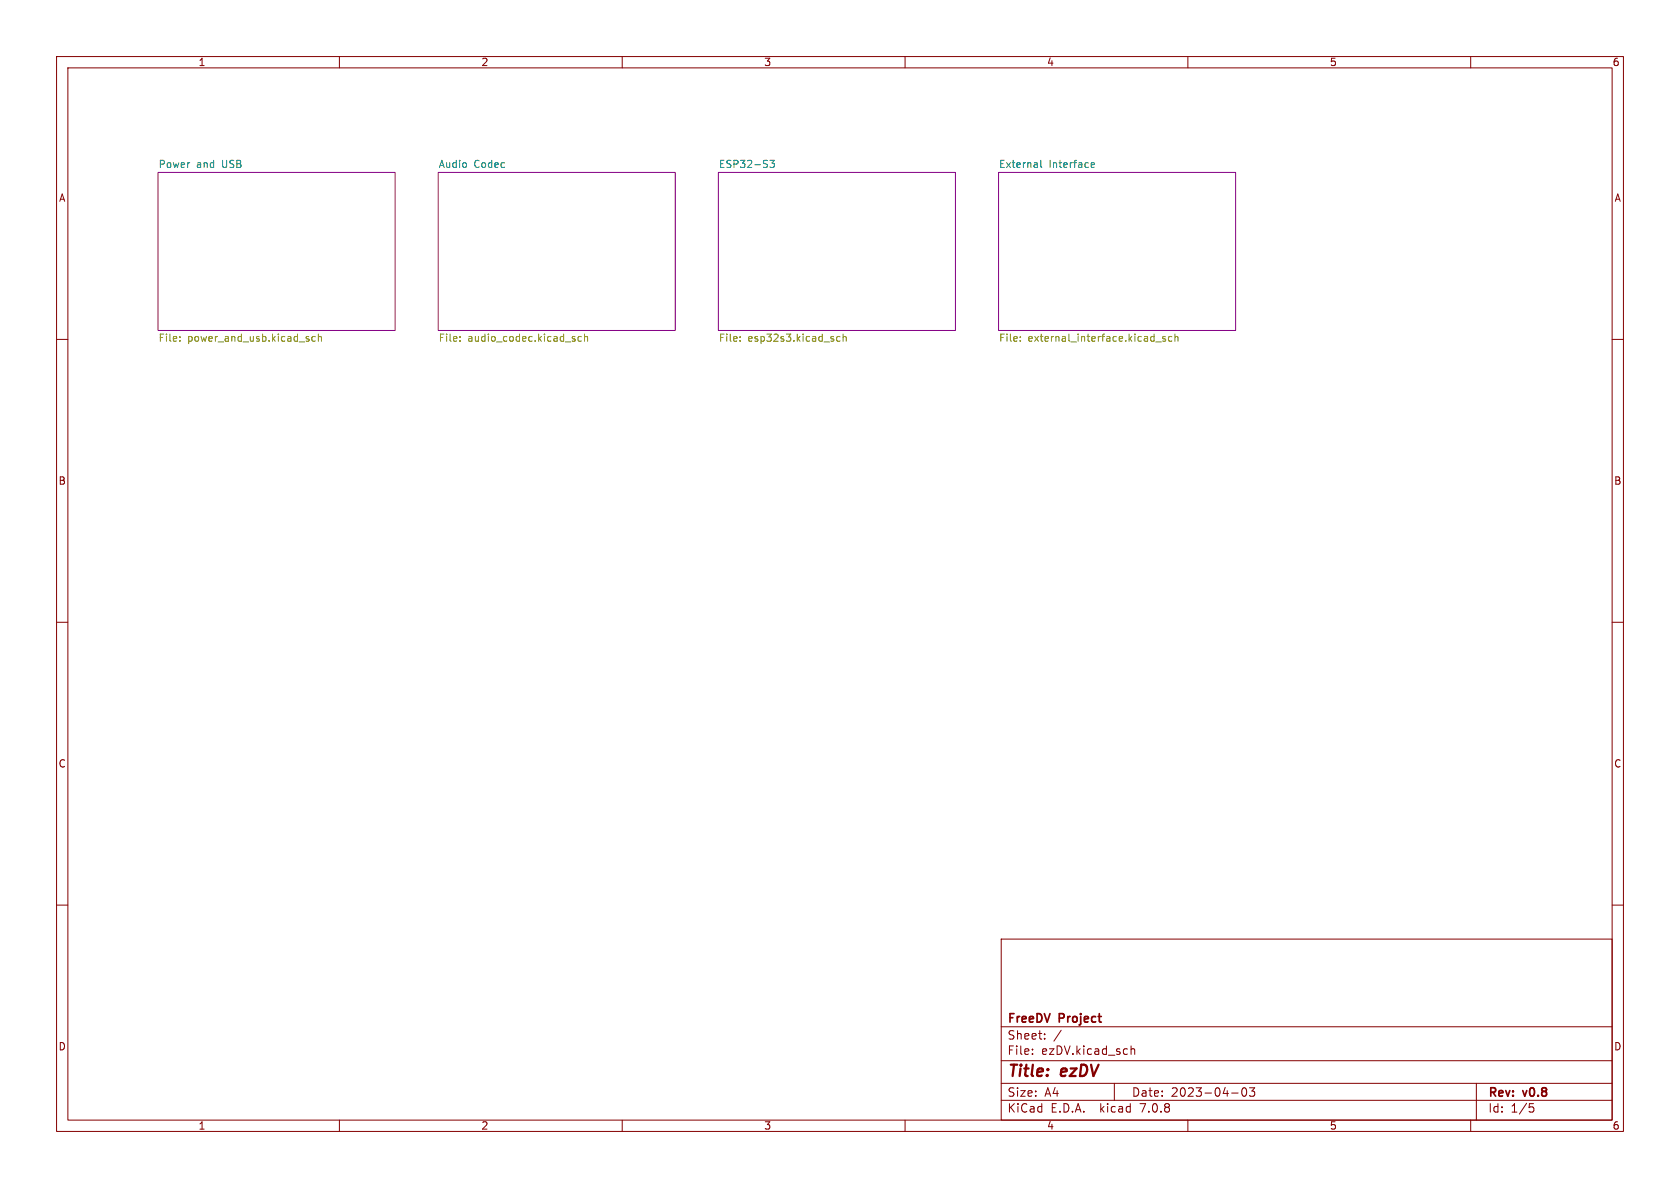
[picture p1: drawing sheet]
<svg xmlns="http://www.w3.org/2000/svg" width="297mm" height="210mm" viewBox="0 0 297 210" stroke-linecap="round" stroke-linejoin="round" font-family="sans-serif">
<g fill="none" stroke="#840000" stroke-width=".18">
<path d="M10 10h277v190h-277zM12 12h273v186h-273zM60 10v2M110 10v2M160 10v2M210 10v2M260 10v2M10 60h2M285 60h2M10 110h2M285 110h2M10 160h2"/>
<path d="M285 160h2M177 166h108v32h-108zM60 198v2M110 198v2M160 198v2M177 194.5h108M177 191.5h108M177 187.5h108M177 181.5h108M182.5 186.3v.1M182.5 185.5v.1M184.7 183.6v.1"/>
<path d="M184.7 182.8v.1M187.6 182.1l-1.3 2M197 191.5v3M200 184.9v1.5M200 185.5l.2-.1 .3 .1 .1 .9M210 198v2M217.7 193.2h1.2M219.7 192.4l.2-.1a.81 .81 0 0 1 .6 .6 .81 .81 0 0 1-.3 .8l-.2 .1a.81 .81 0 0 1-.3-1.4zM220.9 192.3h.9l-.5 .6 .4 .1v.7l-.2 .1h-.4l-.2-.1M260 198v2M261 191.5v6.5M270.4 195.1h.7"/>
<path d="M270.5 195.7h.4l.3 .3-.2 .5-.5 .1"/>
</g>
<g fill="#fff" stroke="#fff" stroke-width=".18">
<path d="M77.5 30.5h41.9v27.9h-41.9z"/>
<path d="M176.5 30.5h41.9v27.9h-41.9z"/>
<path d="M127 30.5h41.9v27.9h-41.9z"/>
<path d="M27.9 30.5h41.9v27.9h-41.9z"/>
</g>
<path d="M27.9 30.5h41.9v27.9h-41.9zM77.5 30.5h41.9v27.9h-41.9zM127 30.5h41.9v27.9h-41.9zM176.5 30.5h41.9v27.9h-41.9z" fill="none" stroke="#840084" stroke-width=".18"/>
<g fill="none" stroke="#848400" stroke-width=".18">
<path d="M31.8 59.5v.2M54.6 60v.3M55.7 59.5h-.3l-.3 .2 .2 .6h.4M56.3 59.6l.2-.1h.3v.8M56.3 59.1v1.2M81.3 59.5v.2M101.5 59.9l.2 .2-.2 .2M101.5 59.5h.1M102.8 59.5h-.4l-.2 .2 .1 .6h.5M103.3 59.6l.2-.1h.3l.1 .8M103.3 59.1v1.2M130.8 59.5v.2"/>
<path d="M148.5 59.5h-.4l-.2 .2 .1 .6h.5M149.1 59.6l.1-.1h.3l.1 .8M149.1 59.1v1.2M180.4 59.5v.2M206 59.5h-.3l-.2 .2 .1 .1 .4 .2v.3h-.5M207.2 59.5h-.4l-.2 .2 .1 .6h.5M207.7 59.6l.2-.1h.3l.1 .8M207.7 59.1v1.2M31.8 60.2v.1M81.3 60.2v.1M130.8 60.2v.1M180.4 60.2v.1"/>
<path d="M204.3 60.4h1"/>
</g>
<path d="M136.1 28.3h.8l-.4 .5 .3 .1v.6l-.1 .1-.6-.1M184 28.3v1.1l.2 .2M192.9 29.2l.6-.1-.1-.3h-.3l-.2 .1 .1 .6h.4" fill="none" stroke="#008484" stroke-width=".18"/>
<g font-size="2.8" fill="#840000">
<text x="178" y="190.9">Title:</text>
<text x="187.7" y="190.9">ezDV</text>
</g>
<g font-size="2.1" fill="#840000">
<text x="178" y="184">Sheet:</text>
<text x="178" y="181.2">FreeDV</text>
<text x="187.3" y="181.2">Project</text>
<text x="178" y="186.7">File:</text>
<text x="184.1" y="186.7">ezDV.kicad_sch</text>
<text x="178" y="196.9">KiCad</text>
<text x="178" y="194.1">Size:</text>
<text x="184.7" y="194.1">A4</text>
<text x="185.7" y="196.9">E.D.A.</text>
<text x="194.6" y="196.9">kicad</text>
<text x="200" y="194.1">Date:</text>
<text x="201.8" y="196.9">7.0.8</text>
<text x="207" y="194.1">2023-04-03</text>
<text x="263" y="194.3">Rev:</text>
<text x="263" y="196.9">Id:</text>
<text x="267.1" y="196.9">1/5</text>
<text x="269.4" y="194.3">v0.8</text>
</g>
<g font-size="1.8" fill="#840000">
<text x="35" y="11.9">1</text>
<text x="85" y="11.9">2</text>
<text x="135" y="11.9">3</text>
<text x="185" y="11.9">4</text>
<text x="235" y="11.9">5</text>
<text x="285" y="11.9">6</text>
<text x="10.3" y="35.9">A</text>
<text x="285.3" y="35.9">A</text>
<text x="10.3" y="85.9">B</text>
<text x="285.3" y="85.9">B</text>
<text x="10.3" y="135.9">C</text>
<text x="285.3" y="135.9">C</text>
<text x="10.3" y="185.9">D</text>
<text x="285.3" y="185.9">D</text>
<text x="35" y="199.9">1</text>
<text x="85" y="199.9">2</text>
<text x="135" y="199.9">3</text>
<text x="185" y="199.9">4</text>
<text x="235" y="199.9">5</text>
<text x="285" y="199.9">6</text>
</g>
<g font-size="1.8" fill="#008484">
<text x="27.9" y="29.8">Power</text>
<text x="34.7" y="29.8">and</text>
<text x="39.4" y="29.8">USB</text>
<text x="77.5" y="29.8">Audio</text>
<text x="83.8" y="29.8">Codec</text>
<text x="127" y="29.8">ESP32-S3</text>
<text x="176.5" y="29.8">External</text>
<text x="185.4" y="29.8">Interface</text>
</g>
<g font-size="1.8" fill="#848400">
<text x="27.9" y="60.7">File:</text>
<text x="33.2" y="60.7">power_and_usb.kicad_sch</text>
<text x="77.5" y="60.7">File:</text>
<text x="82.7" y="60.7">audio_codec.kicad_sch</text>
<text x="127" y="60.7">File:</text>
<text x="132.2" y="60.7">esp32s3.kicad_sch</text>
<text x="176.5" y="60.7">File:</text>
<text x="181.8" y="60.7">external_interface.kicad_sch</text>
</g>
</svg>
